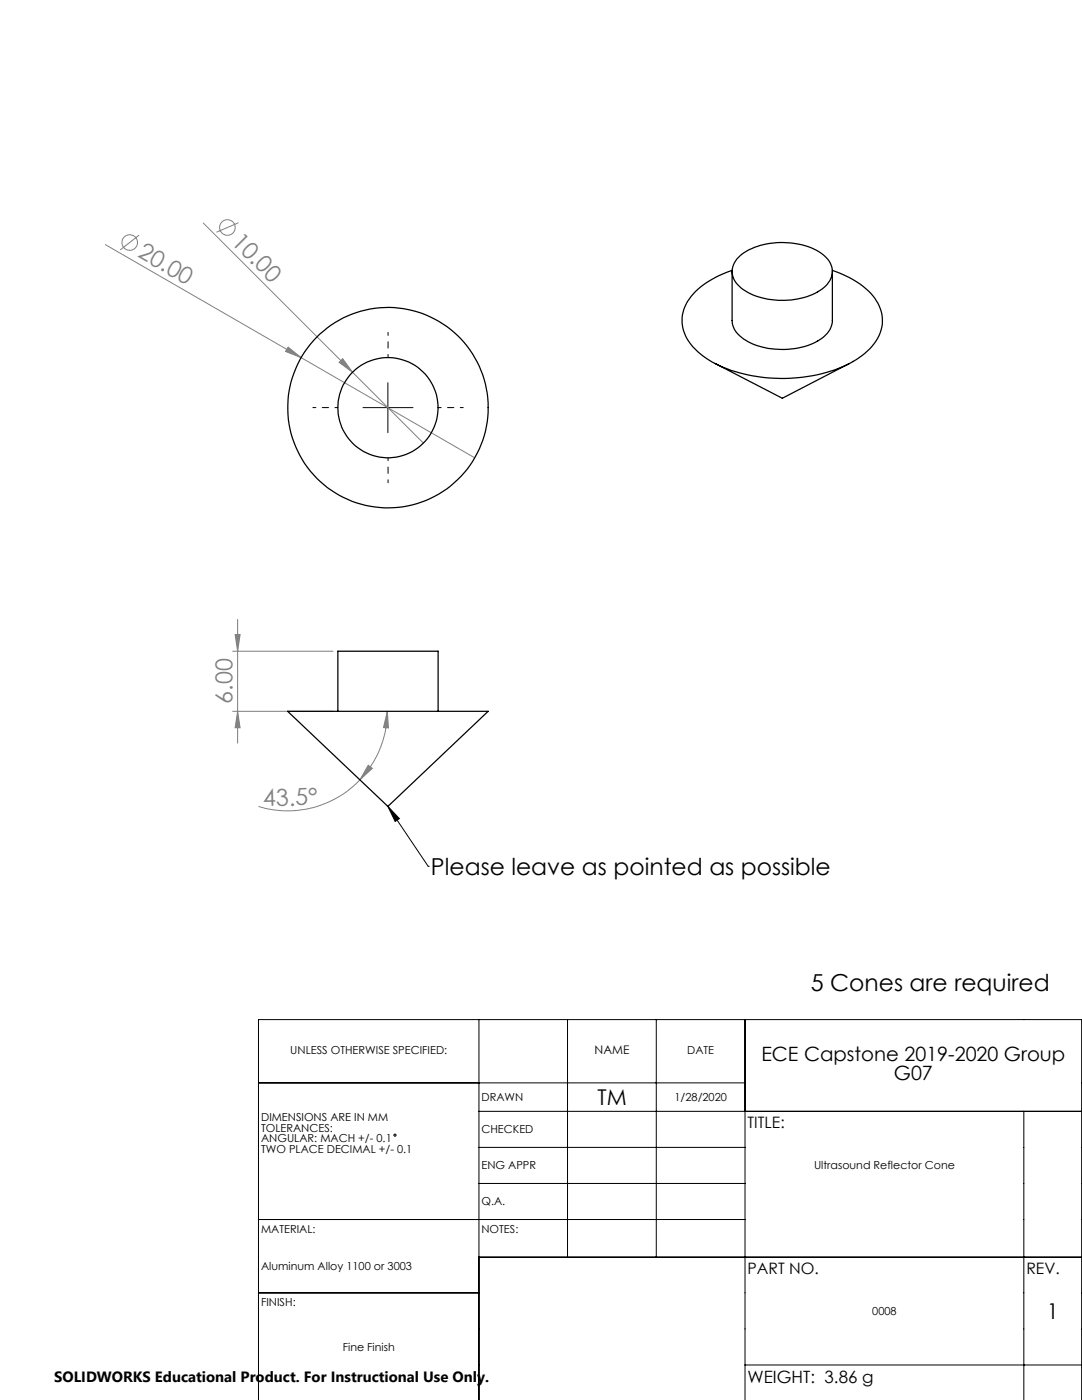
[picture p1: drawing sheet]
<svg xmlns="http://www.w3.org/2000/svg" width="216mm" height="279mm" viewBox="0 0 216 279" stroke-linecap="round" stroke-linejoin="round" font-family="sans-serif">
<g fill="none" stroke="#808080" stroke-width=".2">
<path d="M21 48.8l73.7 42.6M27.8 46.9l-3.8 3M40.6 44.5l29.7 29.8M47.6 44.4l-4.4 2M57.5 69.3l2.6 2.1-3.1-1.3zM68.4 71.6l1.9 2.7-2.6-2zM70.3 74.3l14.2 14.1M46.4 130h20M46.9 126.6h1l-.5 3.4zM47.4 123.6v24.7M46.4 142h20M47.4 142l.5 3.2h-1z"/>
<path d="M71.8 155.6a19.7 19.7 0 0 1-20.2 5.3M73.5 152.7l.8 .7-2.5 2.2zM77.3 142l.2 3.3-1-.1zM77.3 142a19.8 19.8 0 0 1-5.5 13.6"/>
<circle cx="25.9" cy="48.4" r="1.55"/>
<circle cx="45.4" cy="45.4" r="1.55"/>
</g>
<g fill="none" stroke="#000" stroke-width=".2">
<path d="M77.4 76.4v10M72.4 81.4h10M77.4 160.9l2.3 2.5-.9 .5zM77.4 160.9l8 12M85.4 172.9h.1M51.6 216.1h97.1M95.6 203.5v75.9M113.2 203.5v47.4M131 203.5v47.4M148.7 203.5v75.9M95.6 221.8h120.2M95.6 229h53.1"/>
<path d="M95.6 236.2h53.1M204.3 221.8v57.6M51.6 243.4h97.1M51.6 258h44M95.6 250.9h120.2M51.6 279.4v-75.9h164.2v75.9M148.7 272.4h67.1"/>
<circle cx="78.8" cy="226.5" r=".21"/>
</g>
<path d="M77.4 71.3v-5M67.4 81.3h-5M77.4 91.3v5M87.4 81.3h5" fill="none" stroke="#000" stroke-width=".2" stroke-dasharray="15.2 1.3 1.3 1.3" stroke-dashoffset="14.6"/>
<path d="M77.4 160.9l2.3 2.5-.9 .5z" fill="#000"/>
<g fill="#808080">
<path d="M68.4 71.6l1.9 2.7-2.6-2z"/>
<path d="M57.5 69.3l2.6 2.1-3.1-1.3z"/>
<path d="M73.5 152.7l.8 .7-2.5 2.2zM77.3 142l.2 3.3-1-.1z"/>
<path d="M46.9 126.6h1l-.5 3.4zM47.4 142l.5 3.2h-1z"/>
</g>
<g fill="none" stroke="#000" stroke-width=".25">
<path d="M146.1 54a15.8 15.8 0 0 0-9.2 6.7 7.6 7.6 0 0 0 2.3 9.4 23.1 23.1 0 0 0 12.8 5.2 30.1 30.1 0 0 0 18.9-3.5 10 10 0 0 0 5.2-7.5 8.6 8.6 0 0 0-3.9-7.1 20.3 20.3 0 0 0-6.1-3.2M146.1 54.2v9.8a4.7 4.7 0 0 0 2.7 3.9 15.2 15.2 0 0 0 15.2-.4 4.4 4.4 0 0 0 2.1-3.5v-9.8M147.4 51.3a13.3 13.3 0 0 1 10.9-2.8 9.6 9.6 0 0 1 7.4 4.1 4.1 4.1 0 0 1-2.1 5.4 15.3 15.3 0 0 1-15.3-.2 4.1 4.1 0 0 1-1.7-5.4zM142.7 72.6l13.4 6.9 13.3-6.9M57.4 142h40l-20 18.9zM67.4 142v-12h20v12"/>
<circle cx="77.4" cy="81.4" r="20"/>
<circle cx="77.4" cy="81.4" r="10"/>
</g>
<g font-size="4.7" fill="#808080">
<text x="27.3" y="51.2" transform="rotate(30 27.3 51.2)">20.00</text>
<text x="46" y="48.4" transform="rotate(45 46 48.4)">10.00</text>
<text x="46.4" y="140.5" transform="rotate(-90 46.4 140.5)">6.00</text>
<text x="52.5" y="160.9" transform="rotate(-2 52.5 160.9)">43.5°</text>
</g>
<g font-size="4.7">
<text x="86" y="174.6">Please leave as pointed as possible</text>
<text x="161.8" y="197.7">5 Cones are required</text>
</g>
<g font-size="4.3">
<text x="119.2" y="220.5">TM</text>
<text x="208.9" y="263.2">1</text>
</g>
<g font-size="3.9">
<text x="151.9" y="211.8">ECE Capstone 2019-2020 Group</text>
<text x="178.4" y="215.6">G07</text>
</g>
<text font-size="3.4" x="149.2" y="275.9">WEIGHT: 3.86 g</text>
<g font-size="3.1">
<text x="149.2" y="225.1">TITLE:</text>
<text x="149.2" y="254.2">PART NO.</text>
<text x="204.8" y="254.2">REV.</text>
</g>
<text font-size="3" x="10.8" y="275.7">SOLIDWORKS Educational Product. For Instructional Use Only.</text>
<text font-size="2.4" x="118.6" y="210.4">NAME</text>
<g font-size="2.2">
<text x="57.9" y="210.4">UNLESS OTHERWISE SPECIFIED:</text>
<text x="137.1" y="210.4">DATE</text>
<text x="96.1" y="219.7">DRAWN</text>
<text x="134.6" y="219.7">1/28/2020</text>
<text x="52.1" y="223.7">DIMENSIONS ARE IN MM</text>
<text x="52.1" y="225.9">TOLERANCES:</text>
<text x="52.1" y="228">ANGULAR: MACH +/- 0.1</text>
<text x="96.1" y="226.2">CHECKED</text>
<text x="52.1" y="230.1">TWO PLACE DECIMAL +/- 0.1</text>
<text x="96.1" y="233.4">ENG APPR</text>
<text x="162.4" y="233.4">Ultrasound Reflector Cone</text>
<text x="96.1" y="240.6">Q.A.</text>
<text x="52.1" y="246">MATERIAL:</text>
<text x="96.1" y="246">NOTES:</text>
<text x="52.1" y="253.5">Aluminum Alloy 1100 or 3003</text>
<text x="52.1" y="260.7">FINISH:</text>
<text x="174" y="262.4">0008</text>
<text x="68.4" y="269.6">Fine Finish</text>
</g>
</svg>
